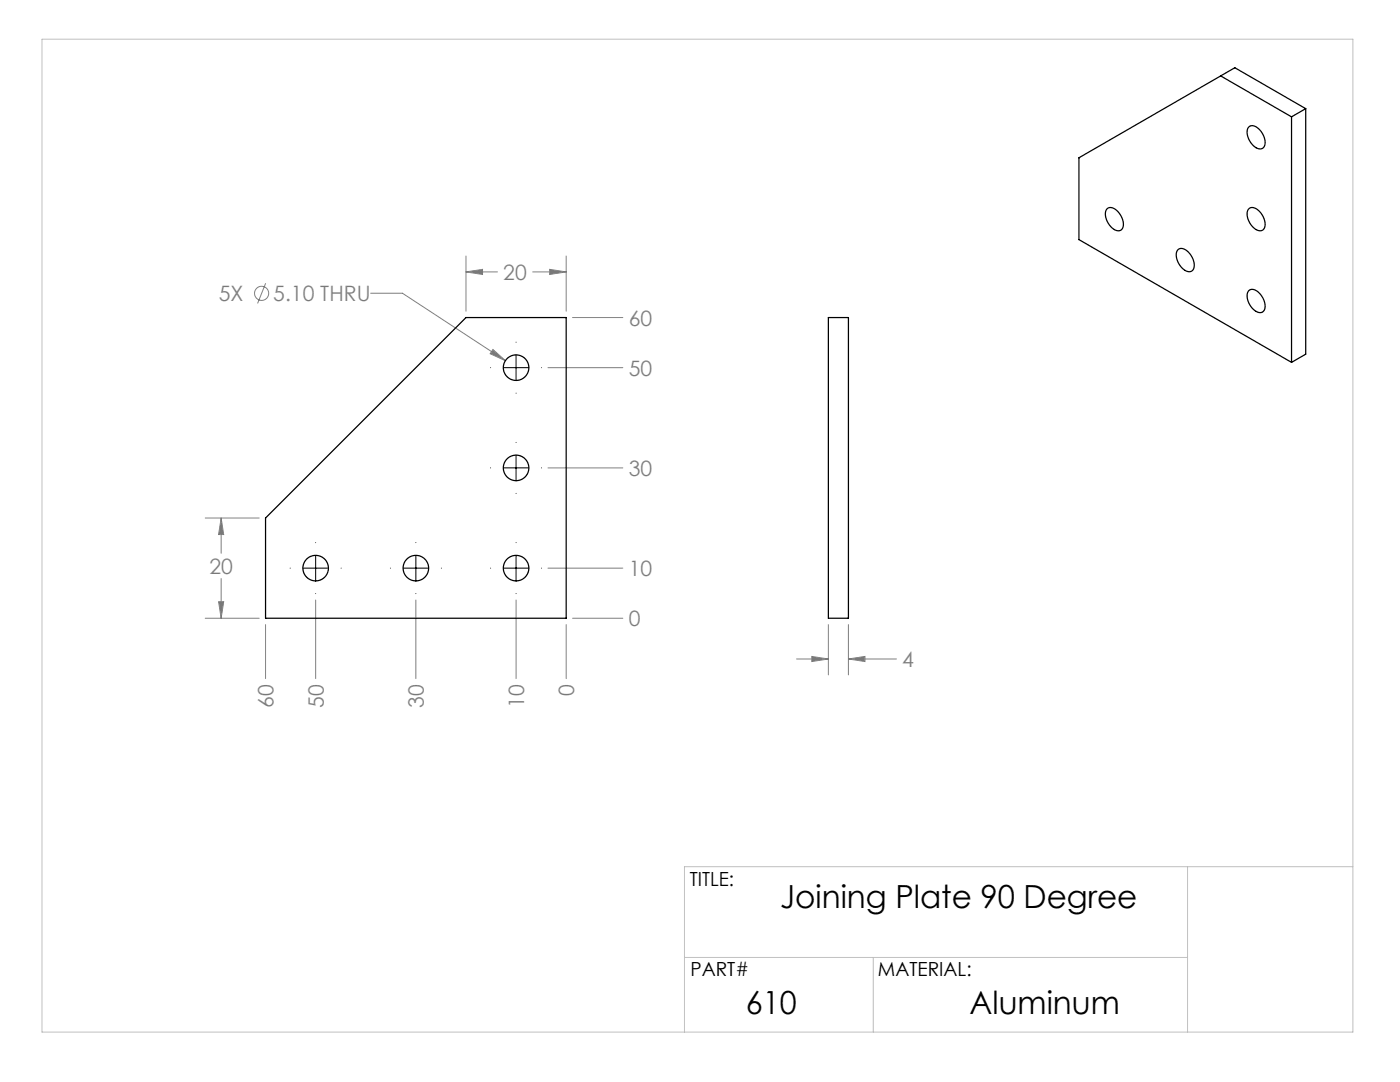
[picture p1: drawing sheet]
<svg xmlns="http://www.w3.org/2000/svg" width="279mm" height="216mm" viewBox="0 0 279 216" stroke-linecap="round" stroke-linejoin="round" font-family="sans-serif">
<g fill="none" stroke="#808080" stroke-width=".2">
<path d="M53 56.5l-1.6 4M74 58.5h6.3l20.6 13.5M93 54.3l3.3-.5v1zM93 51.1v11M93 54.3h6.3M106.3 54.3h6.7M109.7 53.8l3.3 .5-3.3 .5zM113 51.1v11M98.4 69.7l2.5 2.3-3.1-1.4zM109.4 73.4h14.9M114.3 63.4h10M109.4 93.4h14.9"/>
<path d="M41 103.4h10.7M44.1 103.4v7M44.1 115.4v8M44.1 103.4l.5 3.3h-1zM63 119.7v15.7M83 119.7v15.7M103 119.7v15.7M109.4 113.4h14.9M41 123.4h10.7M43.6 120.1h1l-.5 3.3zM53 124.6v10.8M113 124.6v10.8"/>
<path d="M114.3 123.4h10M159 131.5h6.3M162 131l3.3 .5-3.3 .5zM165.3 124.6v10.1M169.3 124.6v10.1M169.3 131.5h9.6M169.3 131.5l3.3-.5v1z"/>
<circle cx="52.2" cy="58.5" r="1.41"/>
</g>
<g fill="none" stroke="#000" stroke-width=".2">
<path d="M97.9 73.4h.1M100.5 73.4h5M103 68.3h.1M103 70.8v5.1M103 78.4v.1M108.1 73.4h.1M97.9 93.4h.1M100.5 93.4h5M103 88.3h.1M103 90.8v5.1M103 98.4v.1M108.1 93.4h.1"/>
<path d="M57.9 113.4h.1M60.5 113.4h5M63 108.3h.1M63 110.8v5.1M63 118.4v.1M68.1 113.4h.1M77.9 113.4h.1M80.5 113.4h5M83 108.3h.1M83 110.8v5.1M83 118.4v.1M88.1 113.4h.1"/>
<path d="M97.9 113.4h.1M100.5 113.4h5M103 108.3h.1M103 110.8v5.1M103 118.4v.1M108.1 113.4h.1"/>
</g>
<path d="M8.4 7.8h261.6v198.1h-261.6zM237 172.9v33M270 172.9h-133.4v33M136.6 191h100.4M174.3 191v14.9" fill="none" stroke="#c0c0c0" stroke-width=".2"/>
<path d="M44.1 103.4l.5 3.3h-1zM43.6 120.1h1l-.5 3.3zM109.7 53.8l3.3 .5-3.3 .5zM93 54.3l3.3-.5v1zM98.4 69.7l-.6 .9 3.1 1.4zM162 131l3.3 .5-3.3 .5zM169.3 131.5l3.3-.5v1z" fill="#808080"/>
<g fill="none" stroke="#000" stroke-width=".25">
<path d="M243.6 15.2l14.2 8.1M243.6 15.2l-28.3 16.3v16.3l42.5 24.5M243.6 15.2l2.8-1.7 14.2 8.2M249.2 25.4a1.45 1.45 0 0 1 2.2 .5 2.97 2.97 0 0 1 .7 3.6 1.83 1.83 0 0 1-2.5-1 2.85 2.85 0 0 1-.4-3.1zM257.8 23.3v49M260.6 21.7v49l-2.8 1.6M260.6 21.7l-2.8 1.6M220.9 41.7a1.45 1.45 0 0 1 2.2 .5 2.97 2.97 0 0 1 .7 3.6 1.83 1.83 0 0 1-2.4-1 2.85 2.85 0 0 1-.5-3.1zM235 49.9a1.45 1.45 0 0 1 2.2 .5 2.97 2.97 0 0 1 .8 3.6 1.83 1.83 0 0 1-2.5-1 2.85 2.85 0 0 1-.5-3.1zM249.2 58.1a1.45 1.45 0 0 1 2.2 .4 2.97 2.97 0 0 1 .7 3.6 1.83 1.83 0 0 1-2.5-.9 2.85 2.85 0 0 1-.4-3.1zM249.2 41.7a1.45 1.45 0 0 1 2.2 .5 2.97 2.97 0 0 1 .7 3.6 1.83 1.83 0 0 1-2.5-1 2.85 2.85 0 0 1-.4-3.1zM93 63.4h20v60h-60v-20z"/>
<path d="M165.3 63.4h4v60h-4z"/>
<circle cx="103" cy="73.4" r="2.55"/>
<circle cx="103" cy="93.4" r="2.55"/>
<circle cx="63" cy="113.4" r="2.55"/>
<circle cx="83" cy="113.4" r="2.55"/>
<circle cx="103" cy="113.4" r="2.55"/>
</g>
<g font-size="6.3">
<text x="155.7" y="181.3">Joining Plate 90 Degree</text>
<text x="148.9" y="202.3">610</text>
<text x="193.5" y="202.3">Aluminum</text>
</g>
<g font-size="4.2" fill="#808080">
<text x="100.4" y="55.9">20</text>
<text x="43.7" y="60.1">5X</text>
<text x="54.5" y="60.1">5.10 THRU</text>
<text x="125.5" y="65">60</text>
<text x="125.5" y="75">50</text>
<text x="125.5" y="95">30</text>
<text x="41.8" y="114.5">20</text>
<text x="125.5" y="115">10</text>
<text x="125.5" y="125">0</text>
<text x="180.1" y="133.1">4</text>
<text x="54.6" y="141.3" transform="rotate(-90 54.6 141.3)">60</text>
<text x="64.6" y="141.3" transform="rotate(-90 64.6 141.3)">50</text>
<text x="84.6" y="141.3" transform="rotate(-90 84.6 141.3)">30</text>
<text x="104.6" y="141.3" transform="rotate(-90 104.6 141.3)">10</text>
<text x="114.6" y="138.9" transform="rotate(-90 114.6 138.9)">0</text>
</g>
<g font-size="3.9">
<text x="137.7" y="176.8">TITLE:</text>
<text x="137.8" y="194.8">PART#</text>
<text x="175.2" y="194.8">MATERIAL:</text>
</g>
</svg>
